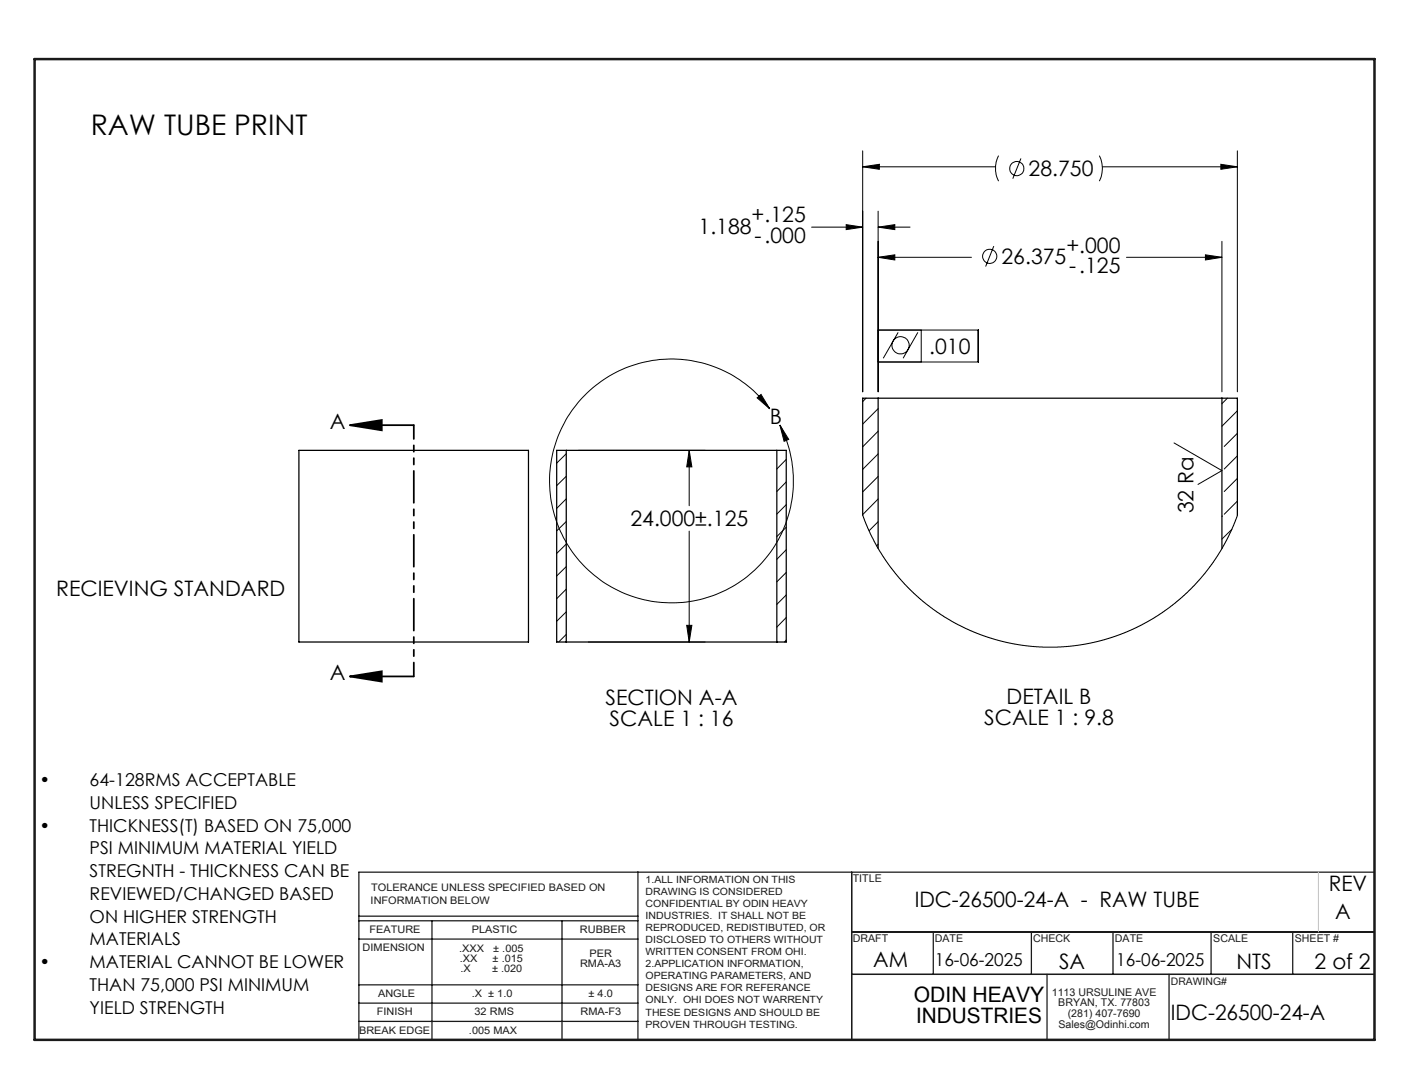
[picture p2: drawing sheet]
<svg xmlns="http://www.w3.org/2000/svg" width="279mm" height="216mm" viewBox="0 0 279 216" stroke-linecap="round" stroke-linejoin="round" font-family="sans-serif">
<g fill="none" stroke="#191924" stroke-width=".25">
<path d="M126.9 173.4v33.3M169.4 173.4v33.3M273.3 173.4h-201.9v33.3M71.4 199.4h55.5M71.4 195.8h55.5M71.4 186.7h55.5M71.4 183.1h55.5M71.4 182.1h55.5M85.9 183.1v23.6M111.8 183.1v23.6M169.4 185.3h103.9M169.4 193.7h103.9"/>
<path d="M185.6 185.3v8.4M205.1 185.3v8.4M208.2 193.7v13M221.3 185.3v8.4M232.5 193.7v13M240.8 185.3v8.4M257.1 185.3v8.4M71.4 203.1h55.5"/>
</g>
<path d="M6.9 11.7h266.4v195h-266.4z" fill="none" stroke="#191924" stroke-width=".5"/>
<path d="M262.2 173.4v11.9" fill="none" stroke="#c0c0c0" stroke-width=".2"/>
<g fill="none" stroke="#000" stroke-width=".2">
<path d="M171.6 30v47.9M171.6 33.2h26.4M171.6 33.2l3.3-.5v1zM198.6 30.9a5.7 5.7 0 0 0 0 5.1M203 31.5l-1.6 4M218.6 30.9a5.7 5.7 0 0 1 0 5.1M219.2 33.2h26.9M242.8 32.7l3.3 .5-3.3 .5zM246.1 30v47.9M161.4 45.2h10.2M168.3 44.7l3.3 .5-3.3 .4zM174.6 51.2l3.3-.5v1z"/>
<path d="M174.6 45.2l3.3-.5v.9zM174.6 42v35.9M174.6 51.2h18.6M174.6 45.2h6.4M197.6 48.9l-1.6 4.1M224 51.2h19M239.7 50.7l3.3 .5-3.3 .5zM243 48v29.9M150.6 79.1l.7-.7 1.8 2.9zM172.2 79.2l-.6 .6M174.6 65.6h20v6.4h-20M178.6 66.1l-3 5.1"/>
<path d="M182.5 66.1l-2.9 5.1M183.2 65.6v6.4M244.1 79.2l-1.1 1.1M112.6 90.2l-1.9 1.9M112.6 94.7l-1.9 1.9M112.6 99.2l-1.9 1.9M115 89.5h25.2M137.1 89.5v11M137.1 89.5l.5 3.3h-1zM153.1 81.3a24.2 24.2 0 0 0-40.8 2.6 24.2 24.2 0 0 0 19.5 35.9 24.2 24.2 0 0 0 24.4-32.7l-1.1-2.6M155.1 84.5l1.7 2.8-.9 .4zM156.4 91.3l-1.9 1.9"/>
<path d="M156.4 95.8l-1.9 1.9M174.6 81.2l-3 3.1M174.6 85.7l-3 3.1M174.6 90.2l-3 3.1M174.6 94.7l-3 3.1M174.6 99.2l-3 3.1M233.5 88.1l9.5 5.5-4.8 2.7M246.1 81.7l-3.1 3M246.1 86.1l-2.6 2.7M246.1 90.6l-2.6 2.6M246.1 95.1l-2.6 2.6M246.1 99.6l-2.6 2.6"/>
<path d="M112.6 103.7l-1.9 1.9M112.6 108.2l-1.9 1.8M112.6 112.6l-1.9 1.9M112.6 117.1l-1.9 1.9M137.1 105.6v22M156.4 100.3l-1.9 1.9M156.4 104.8l-1.9 1.9M156.4 109.3l-1.9 1.9M156.4 113.8l-1.9 1.9M156.4 118.3l-1.9 1.9M171.6 102.4l.9 2.5 1.3 2.8 1.7 2.8 1.8 2.6 1.7 2.1 2.5 2.6 4 3.3 2.3 1.6 2.7 1.5 2.5 1.2 3 1.1 3.3 1 2.5 .6 5.6 .6h2.9l3.2-.3 2.9-.4 3.1-.8 3.3-1.1 2.4-1 3.1-1.6 2.9-1.7 2.8-2.2 2.4-2.1 1.9-1.9 2.3-2.9 2.1-3.1 1.2-2.1 1.1-2.4 1.1-2.7M174.6 103.7l-1.8 1.8"/>
<path d="M174.6 108.2l-.3 .3M243.1 102.6l-.1 .1M245 105.2l-2 2M112.6 121.6l-1.9 1.9M112.6 126.1l-1.5 1.5M117 127.6h23.2M136.6 124.3h1l-.5 3.3zM156.4 122.8l-1.9 1.9M156.4 127.2l-.4 .4"/>
<circle cx="202.2" cy="33.5" r="1.41"/>
<circle cx="196.8" cy="50.9" r="1.41"/>
<circle cx="179.1" cy="68.7" r="1.71"/>
</g>
<path d="M69.6 84.5h12.7M69.6 84.5l6.3-1v2zM69.6 134.5h12.7M69.6 134.5l6.3-1v2z" fill="none" stroke="#000" stroke-width=".35"/>
<path d="M82.3 84.5v50" fill="none" stroke="#000" stroke-width=".35" stroke-dasharray="6.3 1.3 1.3 1.3 1.3 1.3" stroke-dashoffset="3.6"/>
<g fill="#000">
<path d="M69.6 84.5l6.3-1v2zM69.6 134.5l6.3-1v2z"/>
<path d="M137.1 89.5l.5 3.3h-1zM136.6 124.3h1l-.5 3.3zM174.6 51.2l3.3-.5v1zM239.7 50.7l3.3 .5-3.3 .5zM174.6 45.2l3.3-.5v.9zM168.3 44.7l3.3 .5-3.3 .4zM171.6 33.2l3.3-.5v1zM242.8 32.7l3.3 .5-3.3 .5z"/>
<path d="M150.6 79.1l.7-.7 1.8 2.9zM155.1 84.5l1.7 2.8-.9 .4zM-.1 40.2v1.5zM-.1 62.4v2z"/>
</g>
<path d="M174.6 79.2h68.4M174.6 79.2h-3v23.2M174.6 79.2v29.8M243 79.2h3.1v23.2M243 79.2v29.8M59.4 89.5h45.7v38.1h-45.7zM112.6 89.5h41.9M112.6 89.5h-1.9v38.1h1.9M112.6 89.5v38.1M154.5 89.5h1.9v38.1h-1.9M154.5 89.5v38.1M112.6 127.6h41.9" fill="none" stroke="#000" stroke-width=".25"/>
<text font-size="5.6" x="18" y="26.8">RAW TUBE PRINT</text>
<g font-size="4.2">
<text x="204.6" y="35">28.750</text>
<text x="138.9" y="46.5">1.188</text>
<text x="149.5" y="44.2">+.125</text>
<text x="150.1" y="48.3">-.000</text>
<text x="199.2" y="52.5">26.375</text>
<text x="212.1" y="50.2">+.000</text>
<text x="212.6" y="54.3">-.125</text>
<text x="184.8" y="70.4">.010</text>
<text x="65.6" y="85.3">A</text>
<text x="153.1" y="84.3">B</text>
<text x="125.4" y="104.6">24.000±.125</text>
<text x="237.3" y="102.1" transform="rotate(-90 237.3 102.1)">32 Ra</text>
<text x="11.2" y="118.4">RECIEVING STANDARD</text>
<text x="65.6" y="135.2">A</text>
<text x="120.4" y="140.1">SECTION A-A</text>
<text x="200.2" y="139.9">DETAIL B</text>
<text x="121.2" y="144.2">SCALE 1 : 16</text>
<text x="195.7" y="144">SCALE 1 : 9.8</text>
<text x="264.3" y="177.1">REV</text>
<text x="181.9" y="180.2">IDC-26500-24-A - RAW TUBE</text>
<text x="265.5" y="182.6">A</text>
<text x="173.6" y="192.3">AM</text>
<text x="210.6" y="192.5">SA</text>
<text x="245.9" y="192.5">NTS</text>
<text x="261.4" y="192.5">2 of 2</text>
<text x="181.7" y="199.2">ODIN HEAVY</text>
<text x="182.2" y="203.4">INDUSTRIES</text>
<text x="232.8" y="202.7">IDC-26500-24-A</text>
</g>
<g font-size="3.5">
<text x="7.8" y="156.3">•</text>
<text x="17.8" y="156.3">64-128RMS ACCEPTABLE</text>
<text x="17.8" y="160.8">UNLESS SPECIFIED</text>
<text x="7.8" y="165.3">•</text>
<text x="17.8" y="165.3">THICKNESS(T) BASED ON 75,000</text>
<text x="17.8" y="169.8">PSI MINIMUM MATERIAL YIELD</text>
<text x="17.8" y="174.4">STREGNTH - THICKNESS CAN BE</text>
<text x="17.8" y="178.9">REVIEWED/CHANGED BASED</text>
<text x="17.8" y="183.4">ON HIGHER STRENGTH</text>
<text x="17.8" y="188">MATERIALS</text>
<text x="7.8" y="192.5">•</text>
<text x="17.8" y="192.5">MATERIAL CANNOT BE LOWER</text>
<text x="17.8" y="197">THAN 75,000 PSI MINIMUM</text>
<text x="185.9" y="192.1">16-06-2025</text>
<text x="222" y="192.1">16-06-2025</text>
<text x="17.8" y="201.5">YIELD STRENGTH</text>
</g>
<g font-size="2.1" fill="#191924">
<text x="73.7" y="179.7">INFORMATION BELOW</text>
<text x="73.8" y="177.1">TOLERANCE UNLESS SPECIFIED BASED ON</text>
<text x="169.6" y="175.3">TITLE</text>
<text x="73.5" y="185.4">FEATURE</text>
<text x="93.8" y="185.4">PLASTIC</text>
<text x="115.3" y="185.5">RUBBER</text>
<text x="72.1" y="189.1">DIMENSION</text>
<text x="91.3" y="189.3">.XXX</text>
<text x="91.4" y="191.2">.XX</text>
<text x="98" y="191.2">± .015</text>
<text x="98.1" y="189.3">± .005</text>
<text x="117.2" y="190.3">PER</text>
<text x="169.6" y="187.3">DRAFT</text>
<text x="185.9" y="187.3">DATE</text>
<text x="205.4" y="187.3">CHECK</text>
<text x="221.7" y="187.3">DATE</text>
<text x="241.3" y="187.3">SCALE</text>
<text x="257.5" y="187.3">SHEET #</text>
<text x="91.5" y="193.1">.X</text>
<text x="97.8" y="193.1">± .020</text>
<text x="115.3" y="192.3">RMA-A3</text>
<text x="209.2" y="198">1113 URSULINE AVE</text>
<text x="232.8" y="195.9">DRAWING#</text>
<text x="74.9" y="201.8">FINISH</text>
<text x="75.2" y="198.2">ANGLE</text>
<text x="93.8" y="198.2">.X ± 1.0</text>
<text x="94.4" y="201.8">32 RMS</text>
<text x="115.5" y="201.8">RMA-F3</text>
<text x="117" y="198.2">± 4.0</text>
<text x="210.5" y="200.1">BRYAN, TX. 77803</text>
<text x="212.3" y="202.2">(281) 407-7690</text>
<text x="71.4" y="205.6">BREAK EDGE</text>
<text x="93.3" y="205.6">.005 MAX</text>
<text x="210.5" y="204.3">Sales@Odinhi.com</text>
</g>
<g font-size="2" fill="#191924">
<text x="128.4" y="175.4">1.ALL INFORMATION ON THIS</text>
<text x="128.4" y="177.9">DRAWING IS CONSIDERED</text>
<text x="128.4" y="180.3">CONFIDENTIAL BY ODIN HEAVY</text>
<text x="128.4" y="182.7">INDUSTRIES. IT SHALL NOT BE</text>
<text x="128.4" y="185.1">REPRODUCED, REDISTIBUTED, OR</text>
<text x="128.4" y="187.5">DISCLOSED TO OTHERS WITHOUT</text>
<text x="128.4" y="189.9">WRITTEN CONSENT FROM OHI.</text>
<text x="128.4" y="192.3">2.APPLICATION INFORMATION,</text>
<text x="128.4" y="194.7">OPERATING PARAMETERS, AND</text>
<text x="128.4" y="197.1">DESIGNS ARE FOR REFERANCE</text>
<text x="128.4" y="199.5">ONLY. OHI DOES NOT WARRENTY</text>
<text x="128.4" y="201.9">THESE DESIGNS AND SHOULD BE</text>
<text x="128.4" y="204.3">PROVEN THROUGH TESTING.</text>
</g>
</svg>
